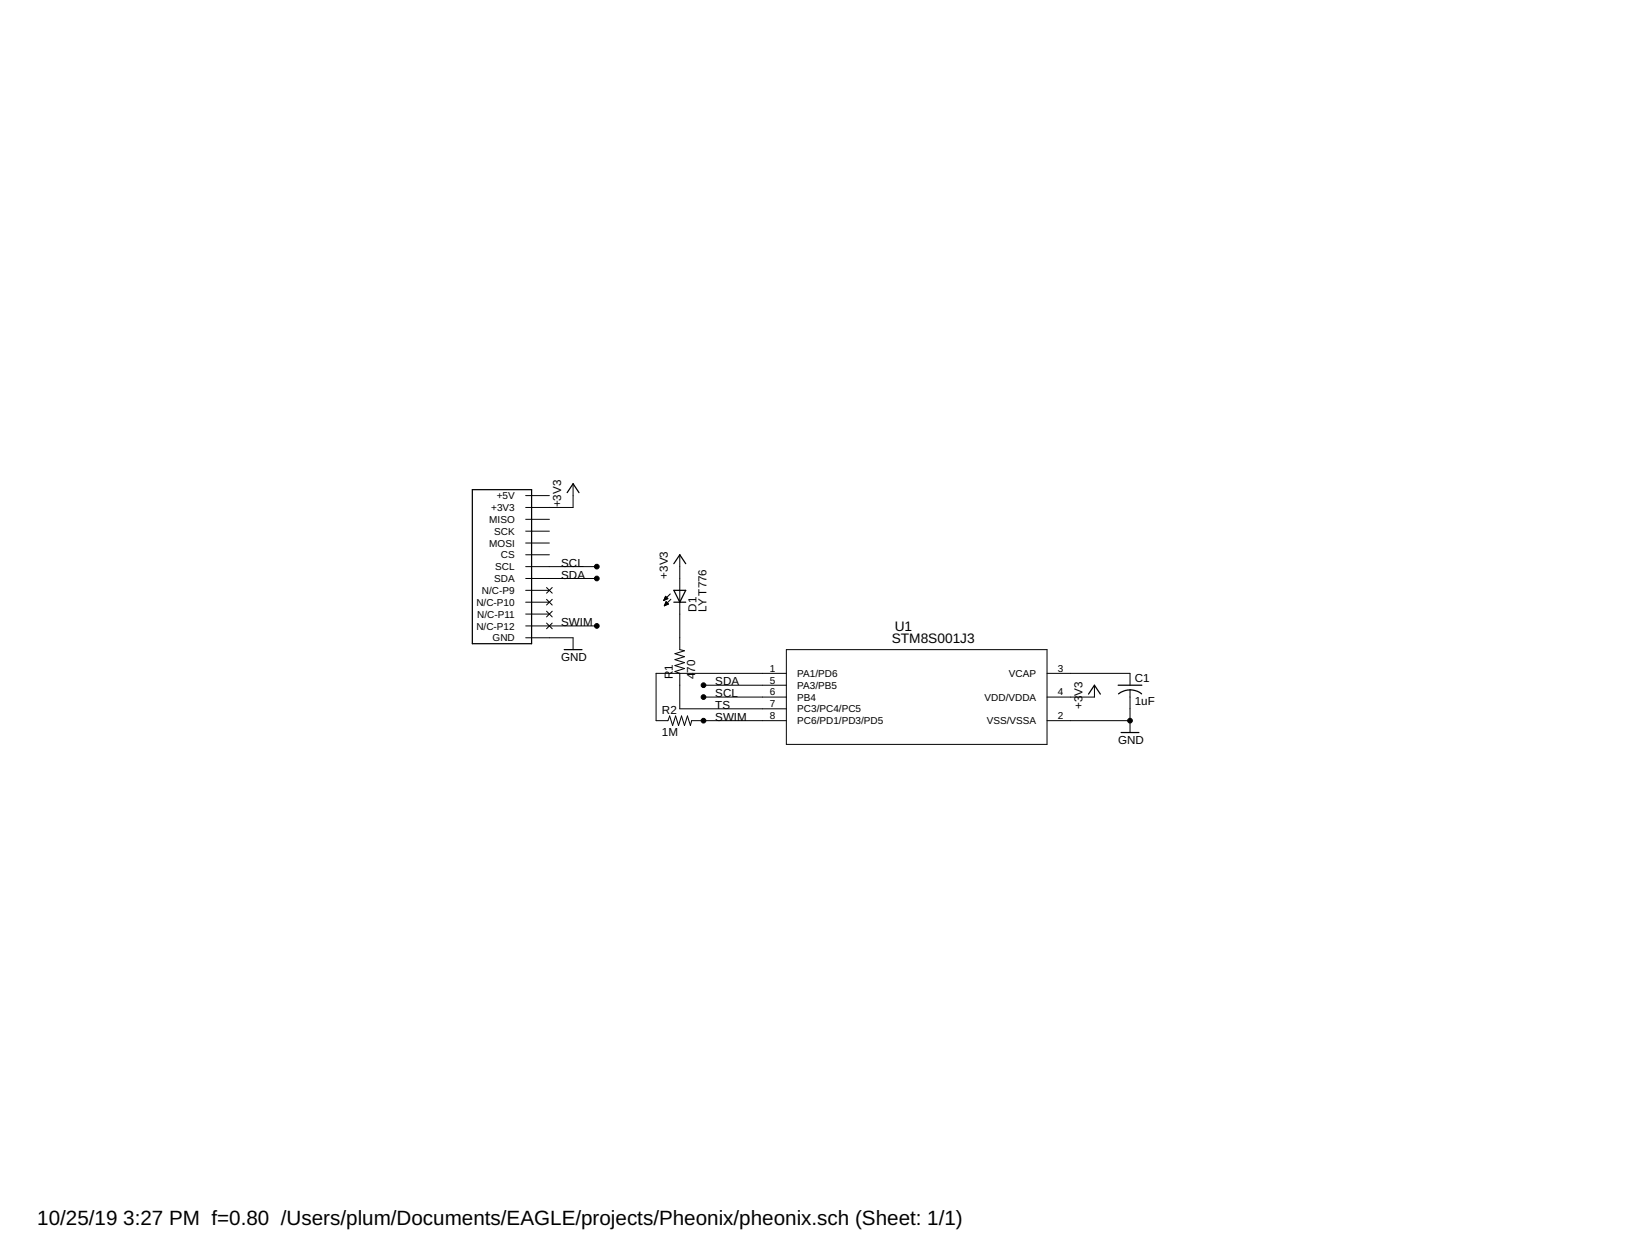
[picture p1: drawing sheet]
<svg xmlns="http://www.w3.org/2000/svg" width="279mm" height="216mm" viewBox="0 0 279 216" stroke-linecap="round" stroke-linejoin="round" font-family="sans-serif">
<g fill="none" stroke="#000" stroke-width=".17">
<path d="M90.1 84.9h4.1M90.1 89h4.1M90.1 91h4.1M90.1 93h4.1M90.1 95.1h4.1M90.1 97.1h12.2M90.1 99.1h12.2M98.2 82.9v4.1h-8.1M116.5 95.1v16.2l.8 .2-1.6 .5 1.6 .5-1.6 .5 1.6 .5-1.6 .5 1.6 .6-1.6 .5 .8 .3v6.1h18.3M90.1 109.3h8.1v2M90.1 101.2h4.1M90.1 103.2h4.1"/>
<path d="M90.1 105.2h4.1M90.1 107.3h12.2M93.7 100.7l1 .9M93.7 102.7l1 1M93.7 104.7l1 1M93.7 106.8l1 .9M94.7 100.7l-1 .9M94.7 102.7l-1 1M94.7 104.7l-1 1M94.7 106.8l-1 .9M113.8 102.9h.1M113.8 102.8h.2"/>
<path d="M113.9 102.7h.3M113.9 103.8h.1M113.9 102.6h.5M113.9 102.5h.5M113.9 103.7h.2M114 102.4h.3M114 103.6h.3M114 102.3h.3M114 103.5h.5M114 102.3h.2M114 103.4h.5M114.1 103.3h.3"/>
<path d="M114.1 102.2l.4 .4-.7 .3zM114.1 103.3h.2M114.2 103.2h.1M114.2 103.1l.4 .4-.7 .3zM114.9 101.8l-1.1 1.1M115 102.7l-1.1 1.1M120.6 117.4h14.2M120.6 119.4h14.2M134.8 115.4h-22.3v8.1h2l.3-.8 .5 1.6 .5-1.6 .5 1.6 .5-1.6 .5 1.6 .5-1.6 .5 1.6 .3-.8h16.2M134.8 111.3h44.7v16.3h-44.7zM179.5 115.4h14.2v2M187.6 117.4v2h-8.1"/>
<path d="M193.7 118.2v7.3M179.5 123.5h14.2"/>
</g>
<path d="M81 83.9h10.1v26.4h-10.1zM97.2 84.4l1-1.5 1.1 1.5M115.5 96.6l1-1.5 1 1.5M96.7 111.3h3.1M115.5 101.2h2l-1 2zM115.5 103.2h2M186.6 118.9l1-1.5 1 1.5M191.7 117.4h4M193.7 118.2l1.2 .2 .8 .5M193.7 118.2l-.8 .1-1.2 .6M192.2 125.5h3" fill="none" stroke="#000" stroke-width=".21"/>
<g fill="#000" stroke="#000" stroke-width=".17">
<circle cx="102.3" cy="99.1" r=".4"/>
<circle cx="102.3" cy="97.1" r=".4"/>
<circle cx="102.3" cy="107.3" r=".4"/>
<circle cx="120.6" cy="119.4" r=".4"/>
<circle cx="120.6" cy="117.4" r=".4"/>
<circle cx="120.6" cy="123.5" r=".4"/>
<circle cx="193.7" cy="123.5" r=".4"/>
</g>
<g font-size="3.5">
<text x="6.4" y="209.9">10/25/19</text>
<text x="21.1" y="209.9">3:27 PM f=0.80 /Users/plum/Documents/EAGLE/projects/Pheonix/pheonix.sch (Sheet: 1/1)</text>
</g>
<g font-size="2.3">
<text x="152.9" y="110.1">STM8S001J3</text>
<text x="153.4" y="108.1">U1</text>
</g>
<g font-size="2">
<text x="96.2" y="86.9" transform="rotate(-90 96.2 86.9)">+3V3</text>
<text x="96.2" y="99.1">SDA</text>
<text x="96.2" y="97.1">SCL</text>
<text x="114.5" y="99.1" transform="rotate(-90 114.5 99.1)">+3V3</text>
<text x="96.2" y="107.3">SWIM</text>
<text x="119.4" y="104.8" transform="rotate(-90 119.4 104.8)">D1</text>
<text x="121.1" y="104.8" transform="rotate(-90 121.1 104.8)">LY T776</text>
<text x="96.2" y="113.3">GND</text>
<text x="115.3" y="116.4" transform="rotate(-90 115.3 116.4)">R</text>
<text x="115.3" y="115" transform="rotate(-90 115.3 115)">1</text>
<text x="119.2" y="116.4" transform="rotate(-90 119.2 116.4)">4</text>
<text x="119.2" y="115.3" transform="rotate(-90 119.2 115.3)">70</text>
<text x="122.6" y="117.4">SDA</text>
<text x="122.6" y="119.4">SCL</text>
<text x="185.6" y="119.2" transform="rotate(-90 185.6 119.2)">V3</text>
<text x="194.5" y="116.9">C1</text>
<text x="113.5" y="122.3">R2</text>
<text x="122.6" y="123.5">SWIM</text>
<text x="122.6" y="121.5">TS</text>
<text x="185.6" y="121.5" transform="rotate(-90 185.6 121.5)">+3</text>
<text x="194.5" y="120.8">1uF</text>
<text x="113.5" y="126.1">1M</text>
<text x="191.7" y="127.6">GND</text>
</g>
<g font-size="1.7">
<text x="83.9" y="89.6">MISO</text>
<text x="84.2" y="87.6">+3V3</text>
<text x="85.2" y="85.5">+5V</text>
<text x="83.9" y="93.7">MOSI</text>
<text x="84.7" y="91.6">SCK</text>
<text x="85.9" y="95.7">CS</text>
<text x="82.6" y="101.8">N/C-P9</text>
<text x="84.7" y="99.7">SDA</text>
<text x="84.9" y="97.7">SCL</text>
<text x="81.7" y="103.8">N/C-P10</text>
<text x="81.7" y="107.9">N/C-P12</text>
<text x="81.8" y="105.8">N/C-P11</text>
<text x="84.4" y="109.9">GND</text>
<text x="132" y="115.1">1</text>
<text x="132" y="117.1">5</text>
<text x="132" y="119.1">6</text>
<text x="136.7" y="116">PA1/PD6</text>
<text x="136.7" y="118">PA3/PB5</text>
<text x="172.9" y="116">VCAP</text>
<text x="181.4" y="115.1">3</text>
<text x="181.4" y="119.1">4</text>
<text x="132" y="121.2">7</text>
<text x="132" y="123.2">8</text>
<text x="136.7" y="120">PB4</text>
<text x="136.7" y="122.1">PC3/PC4/PC5</text>
<text x="136.7" y="124.1">PC6/PD1/PD3/PD5</text>
<text x="168.8" y="120.1">VDD/VDDA</text>
<text x="169.1" y="124.1">VSS/VSSA</text>
<text x="181.4" y="123.2">2</text>
</g>
</svg>
